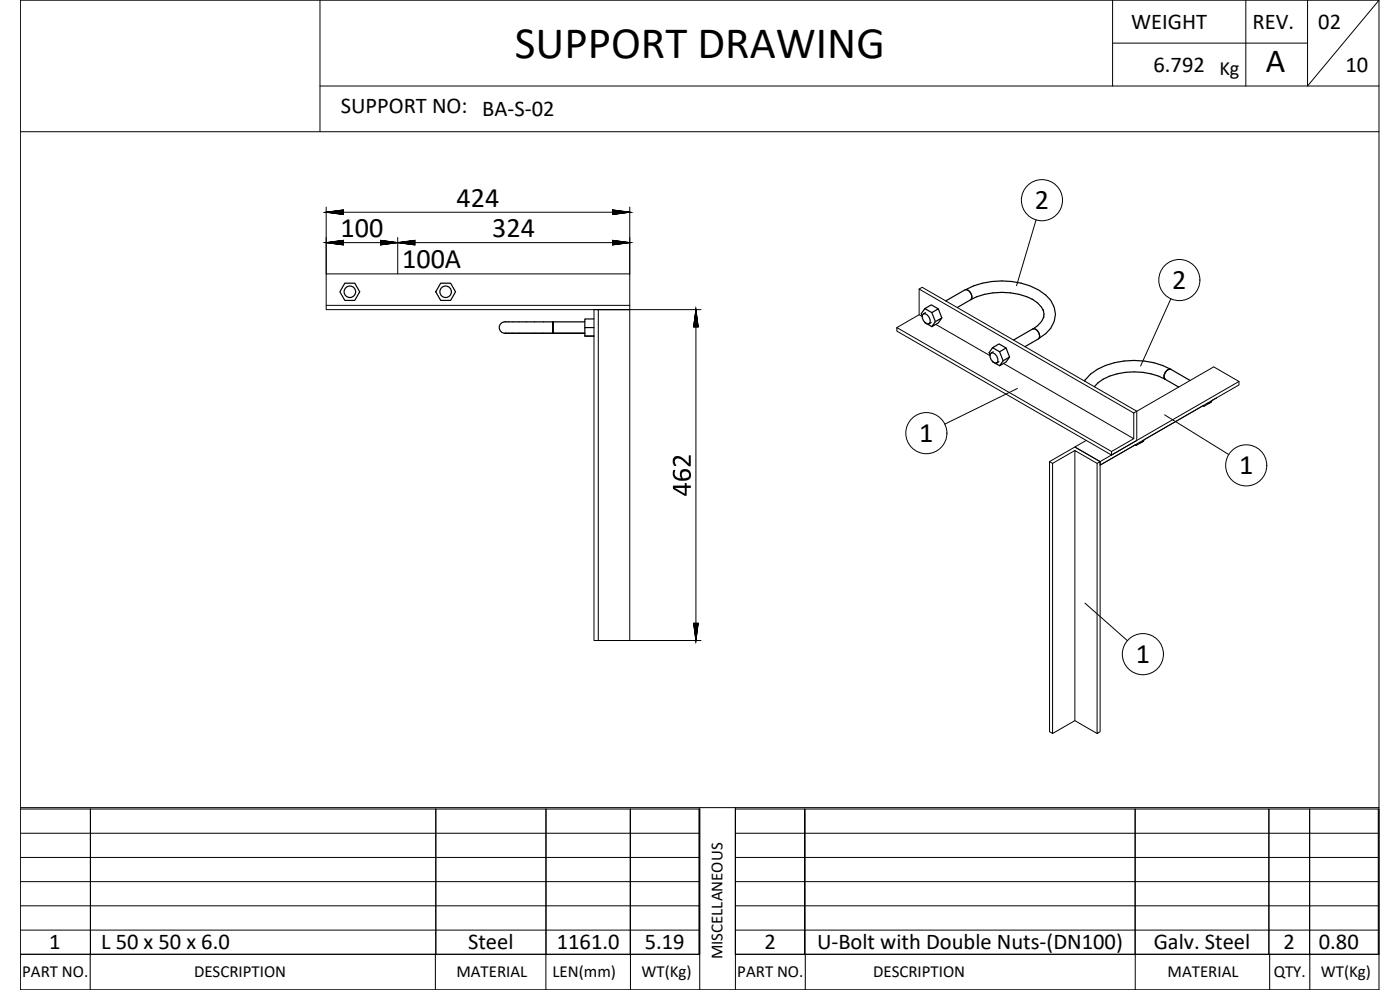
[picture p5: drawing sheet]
<svg xmlns="http://www.w3.org/2000/svg" width="420mm" height="297mm" viewBox="0 0 420 297" stroke-linecap="round" stroke-linejoin="round" font-family="sans-serif">
<g fill="none" stroke="#000" stroke-width=".36">
<path d="M103.5 85h3l1.4 2.6-1.4 2.5h-3l-1.5-2.5zM132.2 85h3l1.5 2.6-1.5 2.5h-3l-1.4-2.5zM151.6 100h14.3zM165.9 96.6v3.4zM165.9 100h9.6h-9.6M175.5 96.6l-23.9-.1a1.73 1.73 0 0 0-1.8 1.8 1.73 1.73 0 0 0 1.8 1.7M178.3 98.3h-2.8v2.5h2.8h-2.8M178.3 95.7h-2.8v2.6M277.1 94.2a1.98 1.98 0 0 1 1.7 2.9 1.97 1.97 0 0 1-1.7-2.9zM277.5 96.6l2.2 1.4M277.6 92.6l1.9-1.1 2.1 1.2-1.9 1.1zM277.6 92.6l-1.1 1.5 .3 .7"/>
<path d="M277.7 93.8l-.6 .4M279.5 96.8l-.7 .3M279.7 93.8l1 2.7M280.7 96.5l2-1.1-1.1 1.5-1.9 1.1zM281.6 92.7l1.1 2.7M283.8 90.3l5.8-3.3a1.98 1.98 0 0 1 1.7 2.9l-4 2.4M289.9 86.9a22.9 22.9 0 0 1 23.9 1.6 7.2 7.2 0 0 1 0 11.6l-1.9 1.4M289.9 86.9h.1M289.9 86.9h-.1M290.3 87l.4 .2M290.9 87.4l.4 .5M291.4 88l.2 .7"/>
<path d="M291.4 89.9a21.1 21.1 0 0 1 18.6 0M291.6 89.6l-.2 .2M291.7 88.9v.5M309.8 89.8l1.6 1.1 1.2 1.3 .5 1M310.4 98.7h-.3M310.6 98.7l.4 .3M311.2 99.1l.4 .5M311.7 99.8l.2 .6M313.1 92.9l.2 1.4-.2 1.1M313.3 95.1l-.7 1.4-1.2 1.2-1.4 1M297.4 105.9a1.97 1.97 0 0 1 1.8 3 1.98 1.98 0 0 1-1.8-3zM297.8 108.4l2.2 1.3"/>
<path d="M297.9 104.3l1.9-1.1 2.1 1.2-1.9 1.1zM297.9 104.3l-1.1 1.5 .3 .8M298.1 105.5l-.7 .4M299.8 108.5l-.6 .4M301.9 104.4l1.1 2.7-1.9 1.2-1.1-2.8M303 107.1l-1.1 1.5-1.9 1.1 1.1-1.4M304.2 102l5.7-3.3a1.99 1.99 0 0 1 1.8 3l-4.1 2.3M311.9 101.3l-.2 .3M312 100.6v.5M349.7 113.8h.1M351.3 110.8a2 2 0 0 0-1.6 3 20.8 20.8 0 0 0-18.7 0l-1.5 1.1-1.1 1.1M351.4 110.8a24.1 24.1 0 0 0-22.1 0l-2 1.5-1.8 2"/>
<path d="M351.4 110.8h.1M351.4 110.8a1.99 1.99 0 0 0-1.7 3l4 2.3M351.4 110.8l5.8 3.4M340.8 133.4l.2 .2-.3-.2M343.2 132.2l-2.2 1.4M343.5 131.9l-.5 .5-.6 .4h-.5M361.2 121.7l.2 .2-.3-.2M363.5 120.5l-2.1 1.4M363.8 120.1l-1.1 1-.4-.1"/>
<circle cx="105" cy="87.5" r="1.73"/>
<circle cx="133.7" cy="87.5" r="1.73"/>
</g>
<g fill="none" stroke="#000" stroke-width=".3">
<path d="M96 .1v39.4M333.9 12.9h58.5M333.9 .1v25.7M373.9 .1v25.7M392.4 .1v25.7l21.5-25.7h-407.8v296.9h407.8M413.9 .1v296.9M6.1 39.5h407.8M96 25.8h317.9M97.9 62.1v20.1M97.9 63.7h91.1M97.9 72.8h91.1M119.4 71.3v10.9"/>
<path d="M189 62.1v20.1M310.9 66l-5.8 19.7M97.9 91.6v-9.4h91.1v9.4M178.3 92.9h1.3v99.3h-1.3zM179.6 92.9h9.4h-91.1v-1.3h91.1v1.3M189 92.9v99.3h-9.4M189 92.9h21.4M208.9 92.9v99.3M269.2 98.3l64.4 37.2v1l-64.4-37.2zM275.8 94.4v-7.7l64.5 37.2v7.7M275.8 86.7l1-.5 64.4 37.2-.9 .5M276.8 95l-1-.6-6.6 3.9"/>
<path d="M280.8 97.3l16.3 9.4M351.4 89.6l-9.1 20.2M301.2 109.1l39.1 22.5-6.7 3.9M305.4 116.6l-21.9 10.7M365.2 119.3l-1.4 .8M371.8 114.5v1l-41.6 24.1v-1.1M315 138.5l7.6-4.4 7.6 4.4M315.9 139l-.9-.5v81l.9 .6M322.6 135.2l-6.7 3.8v81.1l6.7-3.9M326 132.2l-3.4 1.9 7.6 4.4 41.6-24-7.5-4.4-23.1 13.3v8.8l-7.6 4.3M329.2 139l1-.5v81l-1 .6zM329.2 139l-6.6-3.8v81l6.6 3.9"/>
<path d="M340.7 133.4l-10.5 6.2M349.5 124.5l19.3 11.9M361.1 121.7l-17.6 10.2M189 192.2h21.4M325.6 181l12.7 11.2M6.1 242.7h203.9v43.6h-203.9h203.9M6.1 257.3h203.9M6.1 250h203.9M6.1 242.3h407.8M27.1 242.7v43.6v-43.6M130.8 242.7v43.6M163.9 242.7l-.1 54.3"/>
<path d="M189.2 242.7v43.6v-43.6M209.8 242.7v43.6M210 242.3v54.7M220.7 242.7h193.2v43.6h-193.2zM220.7 257.3h193.2M220.7 250h193.2M220.7 242.3v54.7M241.5 242.7v43.6v-43.6M340.7 242.7v54.3M380.8 242.7v43.6M393 242.7l.1 54.3M413.6 242.7v43.6"/>
<path d="M6.1 279.1h203.9M6.1 271.8h203.9M6.1 264.5h203.9M220.7 279.1h193.2M220.7 271.8h193.2M220.7 264.5h193.2M6.1 297h407.8M27.1 286.3v10.7M130.7 286.3v10.7M189.2 286.3v10.7M220.7 286.3h193.2M241.7 286.3v10.7"/>
<path d="M381 286.3v10.7"/>
<circle cx="312.7" cy="60.1" r="6.2"/>
<circle cx="353.9" cy="84" r="6.2"/>
<circle cx="278" cy="130" r="6.2"/>
<circle cx="374" cy="139.6" r="6.2"/>
<circle cx="343" cy="196.3" r="6.2"/>
</g>
<text font-size="13.5" x="154.5" y="17.3">SUPPORT DRAWING</text>
<text font-size="10.3" x="207.3" y="149" transform="rotate(-90 207.3 149)">462</text>
<text font-size="10.1" x="379.9" y="21.7">A</text>
<g font-size="8.5">
<text x="137" y="62.1">424</text>
<text x="310.6" y="62.7">2</text>
<text x="102.2" y="71.3">100</text>
<text x="147.7" y="71.3">324</text>
<text x="120.7" y="80.3">100A</text>
<text x="351.8" y="86.7">2</text>
<text x="275.9" y="132.6">1</text>
<text x="371.9" y="142.3">1</text>
<text x="340.8" y="199">1</text>
</g>
<g font-size="6.8">
<text x="339.5" y="8.7">WEIGHT</text>
<text x="375.9" y="8.8">REV.</text>
<text x="395.6" y="8.6">02</text>
<text x="346.2" y="21.5">6.792</text>
<text x="403.8" y="21.5">10</text>
<text x="102.3" y="33.9">SUPPORT NO: BA-S-02</text>
<text x="14.8" y="284.8">1</text>
<text x="30.4" y="284.8">L 50 x 50 x 6.0</text>
<text x="140.5" y="284.8">Steel</text>
<text x="167.1" y="284.8">1161.0</text>
<text x="193.5" y="284.8">5.19</text>
<text x="229.4" y="284.8">2</text>
<text x="245.2" y="284.8">U-Bolt with Double Nuts-(DN100)</text>
<text x="346.2" y="284.8">Galv. Steel</text>
<text x="385.2" y="284.8">2</text>
<text x="395.8" y="284.8">0.80</text>
</g>
<text font-size="6.1" x="366" y="22.6">Kg</text>
<g font-size="5.1">
<text x="216.8" y="287.9" transform="rotate(-90 216.8 287.9)">MISCELLANEOUS</text>
<text x="6.7" y="293.2">PART NO.</text>
<text x="58.2" y="293.2">DESCRIPTION</text>
<text x="137" y="293.2">MATERIAL</text>
<text x="165.8" y="293.2">LEN(mm)</text>
<text x="192.5" y="293.2">WT(Kg)</text>
<text x="221.3" y="293.2">PART NO.</text>
<text x="262" y="293.2">DESCRIPTION</text>
<text x="350.4" y="293.2">MATERIAL</text>
<text x="382.2" y="293.2">QTY.</text>
<text x="396.4" y="293.2">WT(Kg)</text>
</g>
<g font-size="4.4">
<text x="96.7" y="65.6">424</text>
<text x="96.7" y="74.8">100</text>
<text x="118.2" y="74.8">324</text>
</g>
<text font-size="4" x="210.3" y="193.3" transform="rotate(-90 210.3 193.3)">462</text>
</svg>
